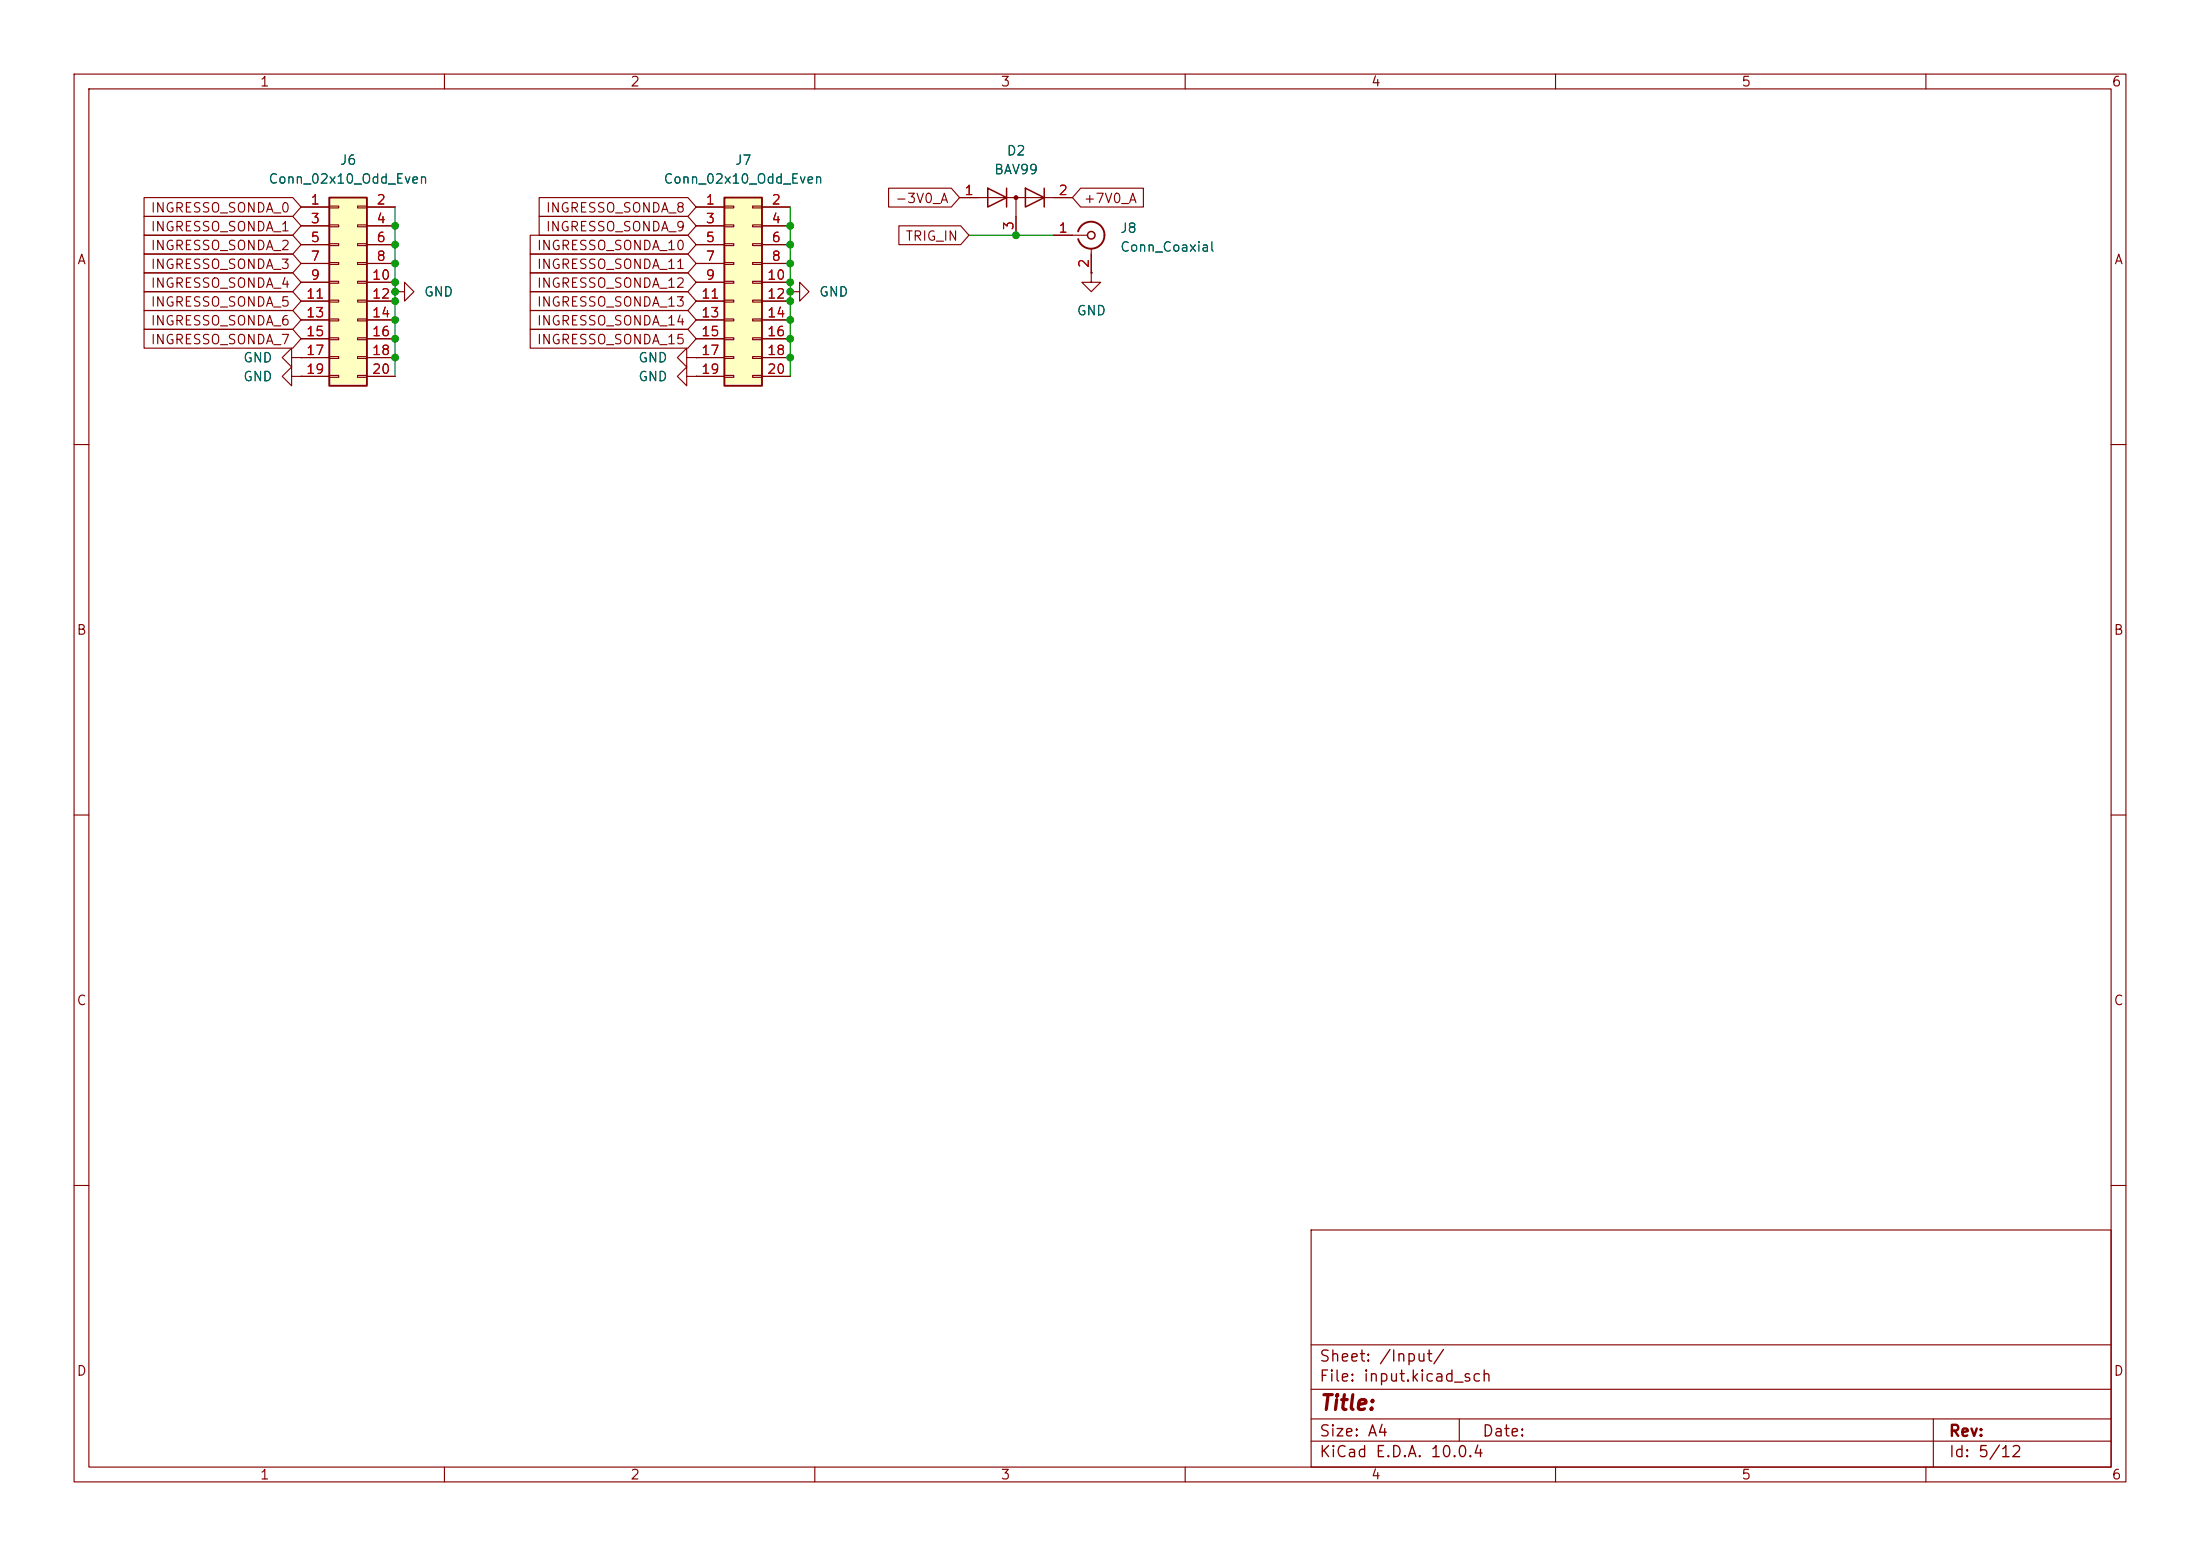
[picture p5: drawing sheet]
(kicad_sch
 (version 20260306)
 (generator "eeschema")
 (generator_version "10.0")
 (paper "A4")
 (lib_symbols
  (symbol "Connector:Conn_Coaxial"
   (pin_names
    (offset 1.016) (hide yes)) (exclude_from_sim no) (in_bom yes) (on_board yes)
   (in_pos_files yes)
   (duplicate_pin_numbers_are_jumpers no)
   (property "Reference" "J" (at 0.254 3.048 0) (show_name no) (do_not_autoplace no) (effects (font (size 1.27 1.27))))
   (property "Value" "Conn_Coaxial" (at 2.921 0 90) (show_name no) (do_not_autoplace no) (effects (font (size 1.27 1.27))))
   (property "Footprint" "" (at 0 0 0) (show_name no) (do_not_autoplace no) (hide yes) (effects (font (size 1.27 1.27))))
   (property "Datasheet" "" (at 0 0 0) (show_name no) (do_not_autoplace no) (hide yes) (effects (font (size 1.27 1.27))))
   (property "Description" "coaxial connector (BNC, SMA, SMB, SMC, Cinch/RCA, LEMO, ...)" (at 0 0 0) (show_name no) (do_not_autoplace no) (hide yes) (effects (font (size 1.27 1.27))))
   (symbol "Conn_Coaxial_0_1"
    (polyline (pts (xy -2.54 0) (xy -0.508 0)) (stroke (width 0) (type default)) (fill (type none)))
    (arc (start 1.778 0) (mid 0.222 -1.8079) (end -1.778 -0.508) (stroke (width 0.254) (type default)) (fill (type none)))
    (arc (start -1.778 0.508) (mid 0.2221 1.8084) (end 1.778 0) (stroke (width 0.254) (type default)) (fill (type none)))
    (circle (center 0 0) (radius 0.508) (stroke (width 0.2032) (type default)) (fill (type none)))
    (polyline (pts (xy 0 -2.54) (xy 0 -1.778)) (stroke (width 0) (type default)) (fill (type none))))
   (symbol "Conn_Coaxial_1_1"
    (pin passive line (at -5.08 0 0) (length 2.54) (name "In" (effects (font (size 1.27 1.27)))) (number "1" (effects (font (size 1.27 1.27)))))
    (pin passive line (at 0 -5.08 90) (length 2.54) (name "Ext" (effects (font (size 1.27 1.27)))) (number "2" (effects (font (size 1.27 1.27))))))
   (embedded_fonts no))
  (symbol "Connector_Generic:Conn_02x10_Odd_Even"
   (pin_names
    (offset 1.016) (hide yes)) (exclude_from_sim no) (in_bom yes) (on_board yes)
   (in_pos_files yes)
   (duplicate_pin_numbers_are_jumpers no)
   (property "Reference" "J" (at 1.27 12.7 0) (show_name no) (do_not_autoplace no) (effects (font (size 1.27 1.27))))
   (property "Value" "Conn_02x10_Odd_Even" (at 1.27 -15.24 0) (show_name no) (do_not_autoplace no) (effects (font (size 1.27 1.27))))
   (property "Footprint" "" (at 0 0 0) (show_name no) (do_not_autoplace no) (hide yes) (effects (font (size 1.27 1.27))))
   (property "Datasheet" "" (at 0 0 0) (show_name no) (do_not_autoplace no) (hide yes) (effects (font (size 1.27 1.27))))
   (property "Description" "Generic connector, double row, 02x10, odd/even pin numbering scheme (row 1 odd numbers, row 2 even numbers), script generated (kicad-library-utils/schlib/autogen/connector/)" (at 0 0 0) (show_name no) (do_not_autoplace no) (hide yes) (effects (font (size 1.27 1.27))))
   (symbol "Conn_02x10_Odd_Even_1_1"
    (rectangle (start -1.27 11.43) (end 3.81 -13.97) (stroke (width 0.254) (type default)) (fill (type background)))
    (rectangle (start -1.27 10.287) (end 0 10.033) (stroke (width 0.1524) (type default)) (fill (type none)))
    (rectangle (start -1.27 7.747) (end 0 7.493) (stroke (width 0.1524) (type default)) (fill (type none)))
    (rectangle (start -1.27 5.207) (end 0 4.953) (stroke (width 0.1524) (type default)) (fill (type none)))
    (rectangle (start -1.27 2.667) (end 0 2.413) (stroke (width 0.1524) (type default)) (fill (type none)))
    (rectangle (start -1.27 0.127) (end 0 -0.127) (stroke (width 0.1524) (type default)) (fill (type none)))
    (rectangle (start -1.27 -2.413) (end 0 -2.667) (stroke (width 0.1524) (type default)) (fill (type none)))
    (rectangle (start -1.27 -4.953) (end 0 -5.207) (stroke (width 0.1524) (type default)) (fill (type none)))
    (rectangle (start -1.27 -7.493) (end 0 -7.747) (stroke (width 0.1524) (type default)) (fill (type none)))
    (rectangle (start -1.27 -10.033) (end 0 -10.287) (stroke (width 0.1524) (type default)) (fill (type none)))
    (rectangle (start -1.27 -12.573) (end 0 -12.827) (stroke (width 0.1524) (type default)) (fill (type none)))
    (rectangle (start 3.81 10.287) (end 2.54 10.033) (stroke (width 0.1524) (type default)) (fill (type none)))
    (rectangle (start 3.81 7.747) (end 2.54 7.493) (stroke (width 0.1524) (type default)) (fill (type none)))
    (rectangle (start 3.81 5.207) (end 2.54 4.953) (stroke (width 0.1524) (type default)) (fill (type none)))
    (rectangle (start 3.81 2.667) (end 2.54 2.413) (stroke (width 0.1524) (type default)) (fill (type none)))
    (rectangle (start 3.81 0.127) (end 2.54 -0.127) (stroke (width 0.1524) (type default)) (fill (type none)))
    (rectangle (start 3.81 -2.413) (end 2.54 -2.667) (stroke (width 0.1524) (type default)) (fill (type none)))
    (rectangle (start 3.81 -4.953) (end 2.54 -5.207) (stroke (width 0.1524) (type default)) (fill (type none)))
    (rectangle (start 3.81 -7.493) (end 2.54 -7.747) (stroke (width 0.1524) (type default)) (fill (type none)))
    (rectangle (start 3.81 -10.033) (end 2.54 -10.287) (stroke (width 0.1524) (type default)) (fill (type none)))
    (rectangle (start 3.81 -12.573) (end 2.54 -12.827) (stroke (width 0.1524) (type default)) (fill (type none)))
    (pin passive line (at -5.08 10.16 0) (length 3.81) (name "Pin_1" (effects (font (size 1.27 1.27)))) (number "1" (effects (font (size 1.27 1.27)))))
    (pin passive line (at 7.62 10.16 180) (length 3.81) (name "Pin_2" (effects (font (size 1.27 1.27)))) (number "2" (effects (font (size 1.27 1.27)))))
    (pin passive line (at -5.08 7.62 0) (length 3.81) (name "Pin_3" (effects (font (size 1.27 1.27)))) (number "3" (effects (font (size 1.27 1.27)))))
    (pin passive line (at 7.62 7.62 180) (length 3.81) (name "Pin_4" (effects (font (size 1.27 1.27)))) (number "4" (effects (font (size 1.27 1.27)))))
    (pin passive line (at -5.08 5.08 0) (length 3.81) (name "Pin_5" (effects (font (size 1.27 1.27)))) (number "5" (effects (font (size 1.27 1.27)))))
    (pin passive line (at 7.62 5.08 180) (length 3.81) (name "Pin_6" (effects (font (size 1.27 1.27)))) (number "6" (effects (font (size 1.27 1.27)))))
    (pin passive line (at -5.08 2.54 0) (length 3.81) (name "Pin_7" (effects (font (size 1.27 1.27)))) (number "7" (effects (font (size 1.27 1.27)))))
    (pin passive line (at 7.62 2.54 180) (length 3.81) (name "Pin_8" (effects (font (size 1.27 1.27)))) (number "8" (effects (font (size 1.27 1.27)))))
    (pin passive line (at -5.08 0 0) (length 3.81) (name "Pin_9" (effects (font (size 1.27 1.27)))) (number "9" (effects (font (size 1.27 1.27)))))
    (pin passive line (at 7.62 0 180) (length 3.81) (name "Pin_10" (effects (font (size 1.27 1.27)))) (number "10" (effects (font (size 1.27 1.27)))))
    (pin passive line (at -5.08 -2.54 0) (length 3.81) (name "Pin_11" (effects (font (size 1.27 1.27)))) (number "11" (effects (font (size 1.27 1.27)))))
    (pin passive line (at 7.62 -2.54 180) (length 3.81) (name "Pin_12" (effects (font (size 1.27 1.27)))) (number "12" (effects (font (size 1.27 1.27)))))
    (pin passive line (at -5.08 -5.08 0) (length 3.81) (name "Pin_13" (effects (font (size 1.27 1.27)))) (number "13" (effects (font (size 1.27 1.27)))))
    (pin passive line (at 7.62 -5.08 180) (length 3.81) (name "Pin_14" (effects (font (size 1.27 1.27)))) (number "14" (effects (font (size 1.27 1.27)))))
    (pin passive line (at -5.08 -7.62 0) (length 3.81) (name "Pin_15" (effects (font (size 1.27 1.27)))) (number "15" (effects (font (size 1.27 1.27)))))
    (pin passive line (at 7.62 -7.62 180) (length 3.81) (name "Pin_16" (effects (font (size 1.27 1.27)))) (number "16" (effects (font (size 1.27 1.27)))))
    (pin passive line (at -5.08 -10.16 0) (length 3.81) (name "Pin_17" (effects (font (size 1.27 1.27)))) (number "17" (effects (font (size 1.27 1.27)))))
    (pin passive line (at 7.62 -10.16 180) (length 3.81) (name "Pin_18" (effects (font (size 1.27 1.27)))) (number "18" (effects (font (size 1.27 1.27)))))
    (pin passive line (at -5.08 -12.7 0) (length 3.81) (name "Pin_19" (effects (font (size 1.27 1.27)))) (number "19" (effects (font (size 1.27 1.27)))))
    (pin passive line (at 7.62 -12.7 180) (length 3.81) (name "Pin_20" (effects (font (size 1.27 1.27)))) (number "20" (effects (font (size 1.27 1.27))))))
   (embedded_fonts no))
  (symbol "Diode:BAV99"
   (pin_names (hide yes)) (exclude_from_sim no) (in_bom yes) (on_board yes)
   (in_pos_files yes)
   (duplicate_pin_numbers_are_jumpers no)
   (property "Reference" "D" (at 0 5.08 0) (show_name no) (do_not_autoplace no) (effects (font (size 1.27 1.27))))
   (property "Value" "BAV99" (at 0 2.54 0) (show_name no) (do_not_autoplace no) (effects (font (size 1.27 1.27))))
   (property "Footprint" "Package_TO_SOT_SMD:SOT-23" (at 0 -12.7 0) (show_name no) (do_not_autoplace no) (hide yes) (effects (font (size 1.27 1.27))))
   (property "Datasheet" "https://assets.nexperia.com/documents/data-sheet/BAV99_SER.pdf" (at 0 0 0) (show_name no) (do_not_autoplace no) (hide yes) (effects (font (size 1.27 1.27))))
   (property "Description" "BAV99 High-speed switching diodes, SOT-23" (at 0 0 0) (show_name no) (do_not_autoplace no) (hide yes) (effects (font (size 1.27 1.27))))
   (symbol "BAV99_0_1"
    (polyline (pts (xy -5.08 0) (xy 5.08 0)) (stroke (width 0) (type default)) (fill (type none))))
   (symbol "BAV99_1_1"
    (polyline (pts (xy -3.81 1.27) (xy -1.27 0) (xy -3.81 -1.27) (xy -3.81 1.27) (xy -3.81 1.27) (xy -3.81 1.27)) (stroke (width 0.2032) (type default)) (fill (type none)))
    (polyline (pts (xy -1.27 -1.27) (xy -1.27 1.27) (xy -1.27 1.27)) (stroke (width 0.2032) (type default)) (fill (type none)))
    (polyline (pts (xy 0 0) (xy 0 -2.54)) (stroke (width 0) (type default)) (fill (type none)))
    (circle (center 0 0) (radius 0.254) (stroke (width 0) (type default)) (fill (type outline)))
    (polyline (pts (xy 1.27 1.27) (xy 3.81 0) (xy 1.27 -1.27) (xy 1.27 1.27) (xy 1.27 1.27) (xy 1.27 1.27)) (stroke (width 0.2032) (type default)) (fill (type none)))
    (polyline (pts (xy 3.81 1.27) (xy 3.81 -1.27) (xy 3.81 -1.27)) (stroke (width 0.2032) (type default)) (fill (type none)))
    (pin passive line (at -7.62 0 0) (length 2.54) (name "K" (effects (font (size 1.27 1.27)))) (number "1" (effects (font (size 1.27 1.27)))))
    (pin passive line (at 7.62 0 180) (length 2.54) (name "A" (effects (font (size 1.27 1.27)))) (number "2" (effects (font (size 1.27 1.27)))))
    (pin passive line (at 0 -5.08 90) (length 2.54) (name "K" (effects (font (size 1.27 1.27)))) (number "3" (effects (font (size 1.27 1.27))))))
   (embedded_fonts no))
  (symbol "power:GND"
   (power global)
   (pin_numbers (hide yes))
   (pin_names
    (offset 0) (hide yes)) (exclude_from_sim no) (in_bom yes) (on_board yes)
   (in_pos_files yes)
   (duplicate_pin_numbers_are_jumpers no)
   (property "Reference" "#PWR" (at 0 -6.35 0) (show_name no) (do_not_autoplace no) (hide yes) (effects (font (size 1.27 1.27))))
   (property "Value" "GND" (at 0 -3.81 0) (show_name no) (do_not_autoplace no) (effects (font (size 1.27 1.27))))
   (property "Footprint" "" (at 0 0 0) (show_name no) (do_not_autoplace no) (hide yes) (effects (font (size 1.27 1.27))))
   (property "Datasheet" "" (at 0 0 0) (show_name no) (do_not_autoplace no) (hide yes) (effects (font (size 1.27 1.27))))
   (property "Description" "Power symbol creates a global label with name \"GND\" , ground" (at 0 0 0) (show_name no) (do_not_autoplace no) (hide yes) (effects (font (size 1.27 1.27))))
   (symbol "GND_0_1"
    (polyline (pts (xy 0 0) (xy 0 -1.27) (xy 1.27 -1.27) (xy 0 -2.54) (xy -1.27 -1.27) (xy 0 -1.27)) (stroke (width 0) (type default)) (fill (type none))))
   (symbol "GND_1_1"
    (pin power_in line (at 0 0 270) (length 0) (name "" (effects (font (size 1.27 1.27)))) (number "1" (effects (font (size 1.27 1.27))))))
   (embedded_fonts no)))
 (junction
  (at 53.34 43.18)
  (diameter 0)
  (color 0 0 0 0))
 (junction
  (at 53.34 40.64)
  (diameter 0)
  (color 0 0 0 0))
 (junction
  (at 53.34 48.26)
  (diameter 0)
  (color 0 0 0 0))
 (junction
  (at 106.68 48.26)
  (diameter 0)
  (color 0 0 0 0))
 (junction
  (at 106.68 39.37)
  (diameter 0)
  (color 0 0 0 0))
 (junction
  (at 53.34 39.37)
  (diameter 0)
  (color 0 0 0 0))
 (junction
  (at 106.68 38.1)
  (diameter 0)
  (color 0 0 0 0))
 (junction
  (at 53.34 30.48)
  (diameter 0)
  (color 0 0 0 0))
 (junction
  (at 106.68 40.64)
  (diameter 0)
  (color 0 0 0 0))
 (junction
  (at 53.34 45.72)
  (diameter 0)
  (color 0 0 0 0))
 (junction
  (at 106.68 30.48)
  (diameter 0)
  (color 0 0 0 0))
 (junction
  (at 137.16 31.75)
  (diameter 0)
  (color 0 0 0 0))
 (junction
  (at 53.34 35.56)
  (diameter 0)
  (color 0 0 0 0))
 (junction
  (at 53.34 38.1)
  (diameter 0)
  (color 0 0 0 0))
 (junction
  (at 106.68 33.02)
  (diameter 0)
  (color 0 0 0 0))
 (junction
  (at 53.34 33.02)
  (diameter 0)
  (color 0 0 0 0))
 (junction
  (at 106.68 45.72)
  (diameter 0)
  (color 0 0 0 0))
 (junction
  (at 106.68 35.56)
  (diameter 0)
  (color 0 0 0 0))
 (junction
  (at 106.68 43.18)
  (diameter 0)
  (color 0 0 0 0))
 (wire
  (pts (xy 137.16 31.75) (xy 142.24 31.75))
  (stroke (width 0) (type default)))
 (wire
  (pts (xy 106.68 35.56) (xy 106.68 38.1))
  (stroke (width 0) (type default)))
 (wire
  (pts (xy 53.34 38.1) (xy 53.34 39.37))
  (stroke (width 0) (type default)))
 (wire
  (pts (xy 53.34 27.94) (xy 53.34 30.48))
  (stroke (width 0) (type default)))
 (wire
  (pts (xy 106.68 33.02) (xy 106.68 35.56))
  (stroke (width 0) (type default)))
 (wire
  (pts (xy 106.68 43.18) (xy 106.68 45.72))
  (stroke (width 0) (type default)))
 (wire
  (pts (xy 130.81 31.75) (xy 137.16 31.75))
  (stroke (width 0) (type default)))
 (wire
  (pts (xy 106.68 38.1) (xy 106.68 39.37))
  (stroke (width 0) (type default)))
 (wire
  (pts (xy 53.34 39.37) (xy 53.34 40.64))
  (stroke (width 0) (type default)))
 (wire
  (pts (xy 53.34 40.64) (xy 53.34 43.18))
  (stroke (width 0) (type default)))
 (wire
  (pts (xy 106.68 39.37) (xy 106.68 40.64))
  (stroke (width 0) (type default)))
 (wire
  (pts (xy 53.34 35.56) (xy 53.34 38.1))
  (stroke (width 0) (type default)))
 (wire
  (pts (xy 106.68 48.26) (xy 106.68 50.8))
  (stroke (width 0) (type default)))
 (wire
  (pts (xy 53.34 48.26) (xy 53.34 50.8))
  (stroke (width 0) (type default)))
 (wire
  (pts (xy 106.68 27.94) (xy 106.68 30.48))
  (stroke (width 0) (type default)))
 (wire
  (pts (xy 106.68 30.48) (xy 106.68 33.02))
  (stroke (width 0) (type default)))
 (wire
  (pts (xy 53.34 43.18) (xy 53.34 45.72))
  (stroke (width 0) (type default)))
 (wire
  (pts (xy 53.34 30.48) (xy 53.34 33.02))
  (stroke (width 0) (type default)))
 (wire
  (pts (xy 106.68 40.64) (xy 106.68 43.18))
  (stroke (width 0) (type default)))
 (wire
  (pts (xy 53.34 33.02) (xy 53.34 35.56))
  (stroke (width 0) (type default)))
 (wire
  (pts (xy 106.68 45.72) (xy 106.68 48.26))
  (stroke (width 0) (type default)))
 (wire
  (pts (xy 53.34 45.72) (xy 53.34 48.26))
  (stroke (width 0) (type default)))
 (global_label "INGRESSO_SONDA_11"
  (shape input)
  (at 93.98 35.56 180)
  (fields_autoplaced yes)
  (effects (font (size 1.27 1.27)) (justify right))
  (property "Intersheetrefs" "${INTERSHEET_REFS}" (at 71.0377 35.56 0) (hide yes) (show_name no) (do_not_autoplace no) (effects (font (size 1.27 1.27)) (justify right))))
 (global_label "INGRESSO_SONDA_15"
  (shape input)
  (at 93.98 45.72 180)
  (fields_autoplaced yes)
  (effects (font (size 1.27 1.27)) (justify right))
  (property "Intersheetrefs" "${INTERSHEET_REFS}" (at 71.0377 45.72 0) (hide yes) (show_name no) (do_not_autoplace no) (effects (font (size 1.27 1.27)) (justify right))))
 (global_label "INGRESSO_SONDA_13"
  (shape input)
  (at 93.98 40.64 180)
  (fields_autoplaced yes)
  (effects (font (size 1.27 1.27)) (justify right))
  (property "Intersheetrefs" "${INTERSHEET_REFS}" (at 71.0377 40.64 0) (hide yes) (show_name no) (do_not_autoplace no) (effects (font (size 1.27 1.27)) (justify right))))
 (global_label "INGRESSO_SONDA_7"
  (shape input)
  (at 40.64 45.72 180)
  (fields_autoplaced yes)
  (effects (font (size 1.27 1.27)) (justify right))
  (property "Intersheetrefs" "${INTERSHEET_REFS}" (at 18.9072 45.72 0) (hide yes) (show_name no) (do_not_autoplace no) (effects (font (size 1.27 1.27)) (justify right))))
 (global_label "INGRESSO_SONDA_6"
  (shape input)
  (at 40.64 43.18 180)
  (fields_autoplaced yes)
  (effects (font (size 1.27 1.27)) (justify right))
  (property "Intersheetrefs" "${INTERSHEET_REFS}" (at 18.9072 43.18 0) (hide yes) (show_name no) (do_not_autoplace no) (effects (font (size 1.27 1.27)) (justify right))))
 (global_label "INGRESSO_SONDA_3"
  (shape input)
  (at 40.64 35.56 180)
  (fields_autoplaced yes)
  (effects (font (size 1.27 1.27)) (justify right))
  (property "Intersheetrefs" "${INTERSHEET_REFS}" (at 18.9072 35.56 0) (hide yes) (show_name no) (do_not_autoplace no) (effects (font (size 1.27 1.27)) (justify right))))
 (global_label "-3V0_A"
  (shape input)
  (at 129.54 26.67 180)
  (fields_autoplaced yes)
  (effects (font (size 1.27 1.27)) (justify right))
  (property "Intersheetrefs" "${INTERSHEET_REFS}" (at 119.4186 26.67 0) (hide yes) (show_name no) (do_not_autoplace no) (effects (font (size 1.27 1.27)) (justify right))))
 (global_label "INGRESSO_SONDA_9"
  (shape input)
  (at 93.98 30.48 180)
  (fields_autoplaced yes)
  (effects (font (size 1.27 1.27)) (justify right))
  (property "Intersheetrefs" "${INTERSHEET_REFS}" (at 72.2472 30.48 0) (hide yes) (show_name no) (do_not_autoplace no) (effects (font (size 1.27 1.27)) (justify right))))
 (global_label "TRIG_IN"
  (shape input)
  (at 130.81 31.75 180)
  (fields_autoplaced yes)
  (effects (font (size 1.27 1.27)) (justify right))
  (property "Intersheetrefs" "${INTERSHEET_REFS}" (at 120.8095 31.75 0) (hide yes) (show_name no) (do_not_autoplace no) (effects (font (size 1.27 1.27)) (justify right))))
 (global_label "INGRESSO_SONDA_14"
  (shape input)
  (at 93.98 43.18 180)
  (fields_autoplaced yes)
  (effects (font (size 1.27 1.27)) (justify right))
  (property "Intersheetrefs" "${INTERSHEET_REFS}" (at 71.0377 43.18 0) (hide yes) (show_name no) (do_not_autoplace no) (effects (font (size 1.27 1.27)) (justify right))))
 (global_label "INGRESSO_SONDA_4"
  (shape input)
  (at 40.64 38.1 180)
  (fields_autoplaced yes)
  (effects (font (size 1.27 1.27)) (justify right))
  (property "Intersheetrefs" "${INTERSHEET_REFS}" (at 18.9072 38.1 0) (hide yes) (show_name no) (do_not_autoplace no) (effects (font (size 1.27 1.27)) (justify right))))
 (global_label "INGRESSO_SONDA_2"
  (shape input)
  (at 40.64 33.02 180)
  (fields_autoplaced yes)
  (effects (font (size 1.27 1.27)) (justify right))
  (property "Intersheetrefs" "${INTERSHEET_REFS}" (at 18.9072 33.02 0) (hide yes) (show_name no) (do_not_autoplace no) (effects (font (size 1.27 1.27)) (justify right))))
 (global_label "INGRESSO_SONDA_10"
  (shape input)
  (at 93.98 33.02 180)
  (fields_autoplaced yes)
  (effects (font (size 1.27 1.27)) (justify right))
  (property "Intersheetrefs" "${INTERSHEET_REFS}" (at 71.0377 33.02 0) (hide yes) (show_name no) (do_not_autoplace no) (effects (font (size 1.27 1.27)) (justify right))))
 (global_label "INGRESSO_SONDA_5"
  (shape input)
  (at 40.64 40.64 180)
  (fields_autoplaced yes)
  (effects (font (size 1.27 1.27)) (justify right))
  (property "Intersheetrefs" "${INTERSHEET_REFS}" (at 18.9072 40.64 0) (hide yes) (show_name no) (do_not_autoplace no) (effects (font (size 1.27 1.27)) (justify right))))
 (global_label "+7V0_A"
  (shape input)
  (at 144.78 26.67 0)
  (fields_autoplaced yes)
  (effects (font (size 1.27 1.27)) (justify left))
  (property "Intersheetrefs" "${INTERSHEET_REFS}" (at 154.9014 26.67 0) (hide yes) (show_name no) (do_not_autoplace no) (effects (font (size 1.27 1.27)) (justify left))))
 (global_label "INGRESSO_SONDA_12"
  (shape input)
  (at 93.98 38.1 180)
  (fields_autoplaced yes)
  (effects (font (size 1.27 1.27)) (justify right))
  (property "Intersheetrefs" "${INTERSHEET_REFS}" (at 71.0377 38.1 0) (hide yes) (show_name no) (do_not_autoplace no) (effects (font (size 1.27 1.27)) (justify right))))
 (global_label "INGRESSO_SONDA_1"
  (shape input)
  (at 40.64 30.48 180)
  (fields_autoplaced yes)
  (effects (font (size 1.27 1.27)) (justify right))
  (property "Intersheetrefs" "${INTERSHEET_REFS}" (at 18.9072 30.48 0) (hide yes) (show_name no) (do_not_autoplace no) (effects (font (size 1.27 1.27)) (justify right))))
 (global_label "INGRESSO_SONDA_0"
  (shape input)
  (at 40.64 27.94 180)
  (fields_autoplaced yes)
  (effects (font (size 1.27 1.27)) (justify right))
  (property "Intersheetrefs" "${INTERSHEET_REFS}" (at 18.9072 27.94 0) (hide yes) (show_name no) (do_not_autoplace no) (effects (font (size 1.27 1.27)) (justify right))))
 (global_label "INGRESSO_SONDA_8"
  (shape input)
  (at 93.98 27.94 180)
  (fields_autoplaced yes)
  (effects (font (size 1.27 1.27)) (justify right))
  (property "Intersheetrefs" "${INTERSHEET_REFS}" (at 72.2472 27.94 0) (hide yes) (show_name no) (do_not_autoplace no) (effects (font (size 1.27 1.27)) (justify right))))
 (symbol
  (lib_id "power:GND")
  (at 147.32 36.83 0)
  (unit 1)
  (body_style 1)
  (exclude_from_sim no)
  (in_bom yes)
  (on_board yes)
  (in_pos_files yes)
  (dnp no)
  (fields_autoplaced yes)
  (property "Reference" "#PWR0192" (at 147.32 43.18 0) (hide yes) (show_name no) (do_not_autoplace no) (effects (font (size 1.27 1.27))))
  (property "Value" "GND" (at 147.32 41.91 0) (show_name no) (do_not_autoplace no) (effects (font (size 1.27 1.27))))
  (property "Footprint" "" (at 147.32 36.83 0) (hide yes) (show_name no) (do_not_autoplace no) (effects (font (size 1.27 1.27))))
  (property "Datasheet" "" (at 147.32 36.83 0) (hide yes) (show_name no) (do_not_autoplace no) (effects (font (size 1.27 1.27))))
  (property "Description" "Power symbol creates a global label with name \"GND\" , ground" (at 147.32 36.83 0) (hide yes) (show_name no) (do_not_autoplace no) (effects (font (size 1.27 1.27))))
  (pin "1"))
 (symbol
  (lib_id "Diode:BAV99")
  (at 137.16 26.67 0)
  (unit 1)
  (body_style 1)
  (exclude_from_sim no)
  (in_bom yes)
  (on_board yes)
  (in_pos_files yes)
  (dnp no)
  (fields_autoplaced yes)
  (property "Reference" "D2" (at 137.16 20.32 0) (show_name no) (do_not_autoplace no) (effects (font (size 1.27 1.27))))
  (property "Value" "BAV99" (at 137.16 22.86 0) (show_name no) (do_not_autoplace no) (effects (font (size 1.27 1.27))))
  (property "Footprint" "Package_TO_SOT_SMD:SOT-23" (at 137.16 39.37 0) (hide yes) (show_name no) (do_not_autoplace no) (effects (font (size 1.27 1.27))))
  (property "Datasheet" "https://assets.nexperia.com/documents/data-sheet/BAV99_SER.pdf" (at 137.16 26.67 0) (hide yes) (show_name no) (do_not_autoplace no) (effects (font (size 1.27 1.27))))
  (property "Description" "BAV99 High-speed switching diodes, SOT-23" (at 137.16 26.67 0) (hide yes) (show_name no) (do_not_autoplace no) (effects (font (size 1.27 1.27))))
  (pin "1")
  (pin "2")
  (pin "3"))
 (symbol
  (lib_id "power:GND")
  (at 40.64 48.26 270)
  (unit 1)
  (body_style 1)
  (exclude_from_sim no)
  (in_bom yes)
  (on_board yes)
  (in_pos_files yes)
  (dnp no)
  (fields_autoplaced yes)
  (property "Reference" "#PWR0187" (at 34.29 48.26 0) (hide yes) (show_name no) (do_not_autoplace no) (effects (font (size 1.27 1.27))))
  (property "Value" "GND" (at 36.83 48.2599 90) (show_name no) (do_not_autoplace no) (effects (font (size 1.27 1.27)) (justify right)))
  (property "Footprint" "" (at 40.64 48.26 0) (hide yes) (show_name no) (do_not_autoplace no) (effects (font (size 1.27 1.27))))
  (property "Datasheet" "" (at 40.64 48.26 0) (hide yes) (show_name no) (do_not_autoplace no) (effects (font (size 1.27 1.27))))
  (property "Description" "Power symbol creates a global label with name \"GND\" , ground" (at 40.64 48.26 0) (hide yes) (show_name no) (do_not_autoplace no) (effects (font (size 1.27 1.27))))
  (pin "1"))
 (symbol
  (lib_id "power:GND")
  (at 40.64 50.8 270)
  (unit 1)
  (body_style 1)
  (exclude_from_sim no)
  (in_bom yes)
  (on_board yes)
  (in_pos_files yes)
  (dnp no)
  (fields_autoplaced yes)
  (property "Reference" "#PWR0188" (at 34.29 50.8 0) (hide yes) (show_name no) (do_not_autoplace no) (effects (font (size 1.27 1.27))))
  (property "Value" "GND" (at 36.83 50.7999 90) (show_name no) (do_not_autoplace no) (effects (font (size 1.27 1.27)) (justify right)))
  (property "Footprint" "" (at 40.64 50.8 0) (hide yes) (show_name no) (do_not_autoplace no) (effects (font (size 1.27 1.27))))
  (property "Datasheet" "" (at 40.64 50.8 0) (hide yes) (show_name no) (do_not_autoplace no) (effects (font (size 1.27 1.27))))
  (property "Description" "Power symbol creates a global label with name \"GND\" , ground" (at 40.64 50.8 0) (hide yes) (show_name no) (do_not_autoplace no) (effects (font (size 1.27 1.27))))
  (pin "1"))
 (symbol
  (lib_id "power:GND")
  (at 93.98 50.8 270)
  (unit 1)
  (body_style 1)
  (exclude_from_sim no)
  (in_bom yes)
  (on_board yes)
  (in_pos_files yes)
  (dnp no)
  (fields_autoplaced yes)
  (property "Reference" "#PWR0191" (at 87.63 50.8 0) (hide yes) (show_name no) (do_not_autoplace no) (effects (font (size 1.27 1.27))))
  (property "Value" "GND" (at 90.17 50.7999 90) (show_name no) (do_not_autoplace no) (effects (font (size 1.27 1.27)) (justify right)))
  (property "Footprint" "" (at 93.98 50.8 0) (hide yes) (show_name no) (do_not_autoplace no) (effects (font (size 1.27 1.27))))
  (property "Datasheet" "" (at 93.98 50.8 0) (hide yes) (show_name no) (do_not_autoplace no) (effects (font (size 1.27 1.27))))
  (property "Description" "Power symbol creates a global label with name \"GND\" , ground" (at 93.98 50.8 0) (hide yes) (show_name no) (do_not_autoplace no) (effects (font (size 1.27 1.27))))
  (pin "1"))
 (symbol
  (lib_id "Connector_Generic:Conn_02x10_Odd_Even")
  (at 45.72 38.1 0)
  (unit 1)
  (body_style 1)
  (exclude_from_sim no)
  (in_bom yes)
  (on_board yes)
  (in_pos_files yes)
  (dnp no)
  (fields_autoplaced yes)
  (property "Reference" "J6" (at 46.99 21.59 0) (show_name no) (do_not_autoplace no) (effects (font (size 1.27 1.27))))
  (property "Value" "Conn_02x10_Odd_Even" (at 46.99 24.13 0) (show_name no) (do_not_autoplace no) (effects (font (size 1.27 1.27))))
  (property "Footprint" "Connector_PinHeader_2.54mm:PinHeader_2x10_P2.54mm_Vertical" (at 45.72 38.1 0) (hide yes) (show_name no) (do_not_autoplace no) (effects (font (size 1.27 1.27))))
  (property "Datasheet" "" (at 45.72 38.1 0) (hide yes) (show_name no) (do_not_autoplace no) (effects (font (size 1.27 1.27))))
  (property "Description" "Generic connector, double row, 02x10, odd/even pin numbering scheme (row 1 odd numbers, row 2 even numbers), script generated (kicad-library-utils/schlib/autogen/connector/)" (at 45.72 38.1 0) (hide yes) (show_name no) (do_not_autoplace no) (effects (font (size 1.27 1.27))))
  (pin "2")
  (pin "7")
  (pin "13")
  (pin "5")
  (pin "15")
  (pin "3")
  (pin "10")
  (pin "11")
  (pin "16")
  (pin "4")
  (pin "9")
  (pin "12")
  (pin "18")
  (pin "1")
  (pin "6")
  (pin "8")
  (pin "14")
  (pin "19")
  (pin "17")
  (pin "20"))
 (symbol
  (lib_id "Connector:Conn_Coaxial")
  (at 147.32 31.75 0)
  (unit 1)
  (body_style 1)
  (exclude_from_sim no)
  (in_bom yes)
  (on_board yes)
  (in_pos_files yes)
  (dnp no)
  (fields_autoplaced yes)
  (property "Reference" "J8" (at 151.13 30.7731 0) (show_name no) (do_not_autoplace no) (effects (font (size 1.27 1.27)) (justify left)))
  (property "Value" "Conn_Coaxial" (at 151.13 33.3131 0) (show_name no) (do_not_autoplace no) (effects (font (size 1.27 1.27)) (justify left)))
  (property "Footprint" "Connector_Coaxial:SMA_Amphenol_132203-12_Horizontal" (at 147.32 31.75 0) (hide yes) (show_name no) (do_not_autoplace no) (effects (font (size 1.27 1.27))))
  (property "Datasheet" "" (at 147.32 31.75 0) (hide yes) (show_name no) (do_not_autoplace no) (effects (font (size 1.27 1.27))))
  (property "Description" "coaxial connector (BNC, SMA, SMB, SMC, Cinch/RCA, LEMO, ...)" (at 147.32 31.75 0) (hide yes) (show_name no) (do_not_autoplace no) (effects (font (size 1.27 1.27))))
  (pin "2")
  (pin "1"))
 (symbol
  (lib_id "power:GND")
  (at 93.98 48.26 270)
  (unit 1)
  (body_style 1)
  (exclude_from_sim no)
  (in_bom yes)
  (on_board yes)
  (in_pos_files yes)
  (dnp no)
  (fields_autoplaced yes)
  (property "Reference" "#PWR0190" (at 87.63 48.26 0) (hide yes) (show_name no) (do_not_autoplace no) (effects (font (size 1.27 1.27))))
  (property "Value" "GND" (at 90.17 48.2599 90) (show_name no) (do_not_autoplace no) (effects (font (size 1.27 1.27)) (justify right)))
  (property "Footprint" "" (at 93.98 48.26 0) (hide yes) (show_name no) (do_not_autoplace no) (effects (font (size 1.27 1.27))))
  (property "Datasheet" "" (at 93.98 48.26 0) (hide yes) (show_name no) (do_not_autoplace no) (effects (font (size 1.27 1.27))))
  (property "Description" "Power symbol creates a global label with name \"GND\" , ground" (at 93.98 48.26 0) (hide yes) (show_name no) (do_not_autoplace no) (effects (font (size 1.27 1.27))))
  (pin "1"))
 (symbol
  (lib_id "Connector_Generic:Conn_02x10_Odd_Even")
  (at 99.06 38.1 0)
  (unit 1)
  (body_style 1)
  (exclude_from_sim no)
  (in_bom yes)
  (on_board yes)
  (in_pos_files yes)
  (dnp no)
  (fields_autoplaced yes)
  (property "Reference" "J7" (at 100.33 21.59 0) (show_name no) (do_not_autoplace no) (effects (font (size 1.27 1.27))))
  (property "Value" "Conn_02x10_Odd_Even" (at 100.33 24.13 0) (show_name no) (do_not_autoplace no) (effects (font (size 1.27 1.27))))
  (property "Footprint" "Connector_PinHeader_2.54mm:PinHeader_2x10_P2.54mm_Vertical" (at 99.06 38.1 0) (hide yes) (show_name no) (do_not_autoplace no) (effects (font (size 1.27 1.27))))
  (property "Datasheet" "" (at 99.06 38.1 0) (hide yes) (show_name no) (do_not_autoplace no) (effects (font (size 1.27 1.27))))
  (property "Description" "Generic connector, double row, 02x10, odd/even pin numbering scheme (row 1 odd numbers, row 2 even numbers), script generated (kicad-library-utils/schlib/autogen/connector/)" (at 99.06 38.1 0) (hide yes) (show_name no) (do_not_autoplace no) (effects (font (size 1.27 1.27))))
  (pin "2")
  (pin "7")
  (pin "13")
  (pin "5")
  (pin "15")
  (pin "3")
  (pin "10")
  (pin "11")
  (pin "16")
  (pin "4")
  (pin "9")
  (pin "12")
  (pin "18")
  (pin "1")
  (pin "6")
  (pin "8")
  (pin "14")
  (pin "19")
  (pin "17")
  (pin "20"))
 (symbol
  (lib_id "power:GND")
  (at 53.34 39.37 90)
  (unit 1)
  (body_style 1)
  (exclude_from_sim no)
  (in_bom yes)
  (on_board yes)
  (in_pos_files yes)
  (dnp no)
  (fields_autoplaced yes)
  (property "Reference" "#PWR034" (at 59.69 39.37 0) (hide yes) (show_name no) (do_not_autoplace no) (effects (font (size 1.27 1.27))))
  (property "Value" "GND" (at 57.15 39.3699 90) (show_name no) (do_not_autoplace no) (effects (font (size 1.27 1.27)) (justify right)))
  (property "Footprint" "" (at 53.34 39.37 0) (hide yes) (show_name no) (do_not_autoplace no) (effects (font (size 1.27 1.27))))
  (property "Datasheet" "" (at 53.34 39.37 0) (hide yes) (show_name no) (do_not_autoplace no) (effects (font (size 1.27 1.27))))
  (property "Description" "Power symbol creates a global label with name \"GND\" , ground" (at 53.34 39.37 0) (hide yes) (show_name no) (do_not_autoplace no) (effects (font (size 1.27 1.27))))
  (pin "1"))
 (symbol
  (lib_id "power:GND")
  (at 106.68 39.37 90)
  (unit 1)
  (body_style 1)
  (exclude_from_sim no)
  (in_bom yes)
  (on_board yes)
  (in_pos_files yes)
  (dnp no)
  (fields_autoplaced yes)
  (property "Reference" "#PWR0189" (at 113.03 39.37 0) (hide yes) (show_name no) (do_not_autoplace no) (effects (font (size 1.27 1.27))))
  (property "Value" "GND" (at 110.49 39.3699 90) (show_name no) (do_not_autoplace no) (effects (font (size 1.27 1.27)) (justify right)))
  (property "Footprint" "" (at 106.68 39.37 0) (hide yes) (show_name no) (do_not_autoplace no) (effects (font (size 1.27 1.27))))
  (property "Datasheet" "" (at 106.68 39.37 0) (hide yes) (show_name no) (do_not_autoplace no) (effects (font (size 1.27 1.27))))
  (property "Description" "Power symbol creates a global label with name \"GND\" , ground" (at 106.68 39.37 0) (hide yes) (show_name no) (do_not_autoplace no) (effects (font (size 1.27 1.27))))
  (pin "1"))
 (sheet_instances
  (path ""
   (page "5"))))
